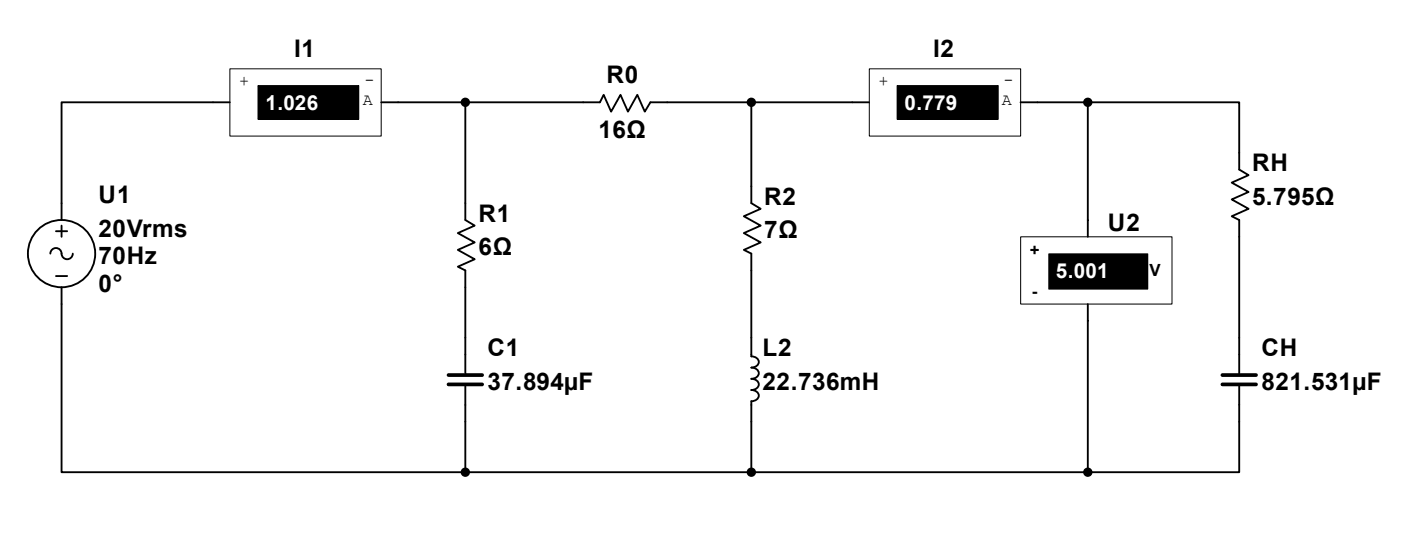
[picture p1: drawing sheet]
<svg xmlns="http://www.w3.org/2000/svg" width="198mm" height="76mm" viewBox="0 0 198 76" stroke-linecap="round" stroke-linejoin="round" font-family="sans-serif">
<g fill="none" stroke="#000" stroke-width=".26">
<path d="M7.9 32.7h1.6M7.9 39.1h1.6M8.7 28.8v2.4M8.7 32v1.5M10.3 35.9a.79 .79 0 0 1-.8 .8 .79 .79 0 0 1-.8-.8 .79 .79 0 0 0-.8-.8 .79 .79 0 0 0-.8 .8M65.9 28.8v2.4l1.3 .8-2.4 1 2.4 1.3-2.4 1.1 2.4 1.3-2.4 1.1 1.1 .5v2.4M8.7 40.7v2.4"/>
<circle cx="8.7" cy="35.9" r="4.8"/>
</g>
<path d="M32.6 9.8h21.4v9.5h-21.4z" fill="#fff"/>
<path d="M32.5 9.7h21.5v9.6h-21.5zM36.5 12.1h14.3v4.8h-14.3z" fill="none" stroke="#000" stroke-width=".14"/>
<path d="M36.6 12.2h14.2v4.7h-14.2z" fill="#000"/>
<path d="M32.5 14.5h-23.8v14.3M54 14.5h30.9l.5-1.1 1.1 2.4 1.3-2.4 1.1 2.4 1.3-2.4 1.1 2.4 .8-1.3h2.3M65.9 14.5v14.3M106.3 26.4v2.4l1.4 .8-2.4 1 2.4 1.4-2.4 1 2.4 1.3-2.4 1.1 1 .5v2.4" fill="none" stroke="#000" stroke-width=".26"/>
<circle cx="65.9" cy="14.5" r=".53" fill="#000" stroke="#000" stroke-width=".26"/>
<path d="M123.1 9.8h21.4v9.5h-21.4z" fill="#fff"/>
<path d="M123 9.7h21.5v9.6h-21.5zM127 12.1h14.3v4.8h-14.3z" fill="none" stroke="#000" stroke-width=".14"/>
<path d="M127 12.2h14.3v4.7h-14.3z" fill="#000"/>
<path d="M94.4 14.5h28.6M106.3 14.5v11.9M144.4 14.5h2.4M175.4 21.6v2.4l1.3 .8-2.4 1.1 2.4 1.3-2.4 1 2.4 1.4-2.4 1 1.1 .6v2.3" fill="none" stroke="#000" stroke-width=".26"/>
<circle cx="106.3" cy="14.5" r=".53" fill="#000" stroke="#000" stroke-width=".26"/>
<path d="M144.5 33.6h21.4v9.5h-21.4z" fill="#fff"/>
<path d="M144.5 33.5h21.4v9.6h-21.4zM148.4 36h14.1v4.9h-14.1z" fill="none" stroke="#000" stroke-width=".14"/>
<path d="M148.5 36h14v4.9h-14z" fill="#000"/>
<path d="M146.8 14.5h7.2M154 14.5h21.4v7.1M154 14.5v19M106.3 38.3v12.2a.87 .87 0 0 1 1 1.1l-.5 .4-.5 .1a.87 .87 0 0 1 1 1.1l-.5 .4h-.5a.87 .87 0 0 1 1 1.1l-.5 .5h-.5a.87 .87 0 0 1 1 1.1l-.5 .5h-.5v10.1M175.4 33.5v19.4M8.7 43.1v23.8h57.2M65.9 40.7v12.2M65.9 54.7v12.2M154 43.1v23.8M175.4 54.7v12.2h-21.4M65.9 66.9h88.1" fill="none" stroke="#000" stroke-width=".26"/>
<g fill="#000" stroke="#000" stroke-width=".26">
<circle cx="154" cy="14.5" r=".53"/>
<circle cx="65.9" cy="66.9" r=".53"/>
<circle cx="106.3" cy="66.9" r=".53"/>
<circle cx="154" cy="66.9" r=".53"/>
</g>
<path d="M63.5 53.1h4.7M63.5 54.4h4.7M173 53.1h4.8M173 54.4h4.8" fill="none" stroke="#000" stroke-width=".53"/>
<g font-size="3.4">
<text x="41.6" y="8.1">I1</text>
<text x="85.8" y="11.8">R0</text>
<text x="132.1" y="8.1">I2</text>
<text x="84.7" y="19.5">16Ω</text>
<text x="14" y="28.8">U1</text>
<text x="108.1" y="29">R2</text>
<text x="177.2" y="24.2">RH</text>
<text x="177.2" y="29">5.795Ω</text>
<text x="14" y="33.5">20Vrms</text>
<text x="67.7" y="31.4">R1</text>
<text x="108.1" y="33.8">7Ω</text>
<text x="156.8" y="32.7">U2</text>
<text x="14" y="37.4">70Hz</text>
<text x="14" y="41.4">0°</text>
<text x="67.7" y="36.2">6Ω</text>
<text x="69" y="50.4">C1</text>
<text x="107.9" y="50.4">L2</text>
<text x="178.5" y="50.4">CH</text>
<text x="69" y="55.2">37.894µF</text>
<text x="107.9" y="55.2">22.736mH</text>
<text x="178.5" y="55.2">821.531µF</text>
</g>
<g font-size="2.9" fill="#fff">
<text x="37.6" y="15.5">1.026</text>
<text x="128" y="15.5">0.779</text>
<text x="149.5" y="39.3">5.001</text>
</g>
<g font-size="2.4">
<text x="51.6" y="12">-</text>
<text x="142.1" y="12">-</text>
<text x="33.8" y="12.2">+</text>
<text x="51.3" y="14.9">A</text>
<text x="124.4" y="12.2">+</text>
<text x="141.8" y="14.9">A</text>
<text x="145.8" y="36.2">+</text>
<text x="162.7" y="39.1">V</text>
<text x="146" y="42">-</text>
</g>
</svg>
